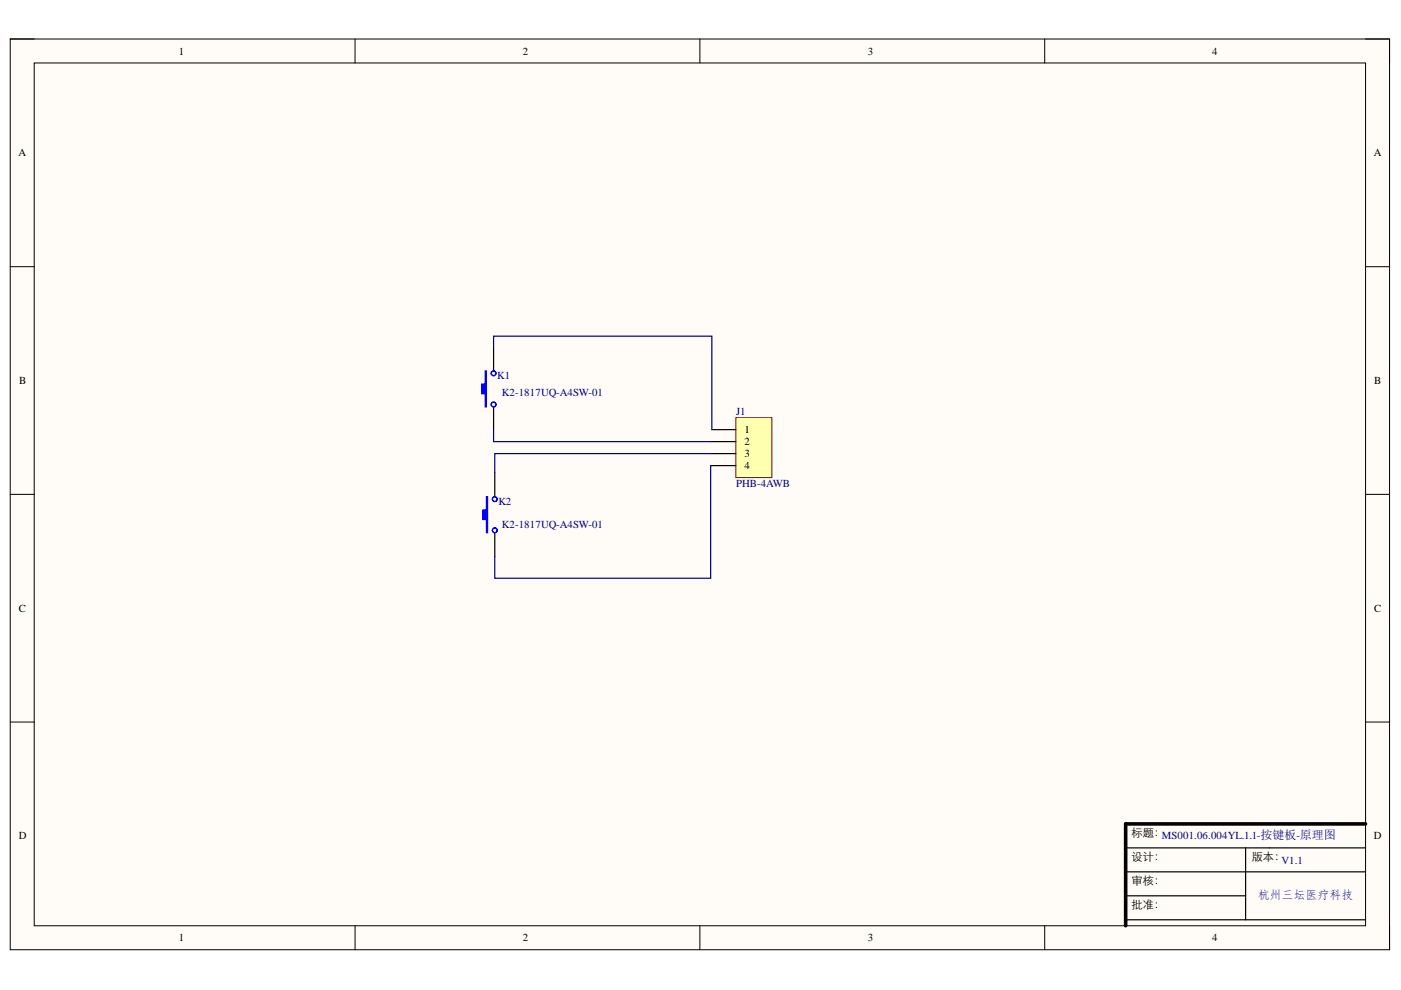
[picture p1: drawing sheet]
<svg xmlns="http://www.w3.org/2000/svg" width="297mm" height="210mm" viewBox="0 0 297 210" stroke-linecap="round" stroke-linejoin="round" font-family="sans-serif">
<path d="M2.2 8.3h292.4v193.1h-292.4z" fill-rule="evenodd" fill="#fffcf8"/>
<path d="M2.2 8.3h292.4v193.1h-292.4z" fill="none" stroke="#000" stroke-width=".21"/>
<path d="M7.3 13.4h282.2v182.9h-282.2z" fill-rule="evenodd" fill="#fffcf8"/>
<g fill="none" stroke="#000" stroke-width=".21">
<path d="M2.2 8.3h5.1M7.3 13.4h282.2v182.9h-282.2zM75.3 8.3v5M148.4 8.3v5M221.5 8.3v5.1M289.5 8.3h5.1v5.1M2.2 56.5h5.1M289.5 56.5h5.1M2.2 104.8h5.1M289.5 104.8h5.1M2.2 153.1h5.1M289.5 153.1h5.1"/>
<path d="M75.3 196.3v5.1M148.4 196.3v5.1M221.5 196.3v5.1M294.6 196.3v5.1"/>
</g>
<path d="M289.5 174.7h-50.8v21.6" fill="none" stroke="#000" stroke-width=".76"/>
<path d="M104.9 100.2v5.1M104.9 112.9v5.1M238.7 179.8h50.8M264.1 179.8v15.2M238.7 189.9h25.4M238.7 184.9h50.8M238.7 195h50.8" fill="none" stroke="#000" stroke-width=".25"/>
<path d="M103.1 105.3h.3v7.6h-.3v-2.8h-.7v-2h.7z" fill-rule="evenodd" fill="#00f"/>
<g fill="none" stroke="#00f" stroke-width=".25">
<path d="M103.1 105.3h.3v7.6h-.3v-2.8h-.7v-2h.7z"/>
<circle cx="104.9" cy="112.4" r=".51"/>
<circle cx="104.9" cy="105.8" r=".51"/>
</g>
<path d="M104.6 73.6v5M104.6 86.3v5" fill="none" stroke="#000" stroke-width=".25"/>
<path d="M102.9 78.6h.2v7.7h-.2v-2.8h-.8v-2.1h.8z" fill-rule="evenodd" fill="#00f"/>
<g fill="none" stroke="#00f" stroke-width=".25">
<path d="M102.9 78.6h.2v7.7h-.2v-2.8h-.8v-2.1h.8z"/>
<circle cx="104.6" cy="79.2" r=".51"/>
<circle cx="104.6" cy="85.8" r=".51"/>
</g>
<path d="M156 88.6h7.6v12.7h-7.6z" fill-rule="evenodd" fill="#ffffb0"/>
<path d="M156 88.6h7.6v12.7h-7.6z" fill="none" stroke="#800000" stroke-width=".21"/>
<path d="M150.9 91.1h5.1M150.9 93.6h5.1M150.9 96.2h5.1M150.9 98.7h5.1" fill="none" stroke="#000" stroke-width=".25"/>
<path d="M104.6 73.6v-2.3h46.3v19.8M104.6 91.3v2.3h46.3M150.9 96.2h-46v4M150.9 98.7h-.2v23.9h-45.8v-4.6" fill="none" stroke="#000080" stroke-width=".25"/>
<text font-size="2.5" fill="#000080" x="266.7" y="190.5">杭州三坛医疗科技</text>
<g font-size="2.4">
<text x="239.9" y="177.3">标题：</text>
<text x="239.9" y="182.3">设计：</text>
<text x="265.4" y="182.3">版本：</text>
<text x="239.9" y="187.4">审核：</text>
<text x="239.9" y="192.6">批准：</text>
</g>
<g font-size="2.3">
<text x="37.9" y="11.6">1</text>
<text x="110.8" y="11.6">2</text>
<text x="184" y="11.6">3</text>
<text x="257" y="11.6">4</text>
<text x="3.9" y="33.1">A</text>
<text x="291.3" y="33.1">A</text>
<text x="4.1" y="81.4">B</text>
<text x="291.4" y="81.4">B</text>
<text x="157.9" y="91.8">1</text>
<text x="157.9" y="94.4">2</text>
<text x="157.9" y="97">3</text>
<text x="157.9" y="99.5">4</text>
<text x="4" y="129.7">C</text>
<text x="291.4" y="129.7">C</text>
<text x="4" y="177.9">D</text>
<text x="291.3" y="177.9">D</text>
<text x="37.9" y="199.6">1</text>
<text x="110.8" y="199.6">2</text>
<text x="184" y="199.6">3</text>
<text x="257" y="199.6">4</text>
</g>
<g font-size="2.3" fill="#000080">
<text x="105.4" y="80.4">K1</text>
<text x="106.4" y="83.9">K2-1817UQ-A4SW-01</text>
<text x="156.1" y="88">J1</text>
<text x="105.7" y="107.1">K2</text>
<text x="156.1" y="103.3">PHB-4AWB</text>
<text x="106.4" y="111.9">K2-1817UQ-A4SW-01</text>
<text x="246.3" y="177.8">MS001.06.004YL.1.1-按键板-原理图</text>
<text x="271.7" y="183.1">V1.1</text>
</g>
</svg>
